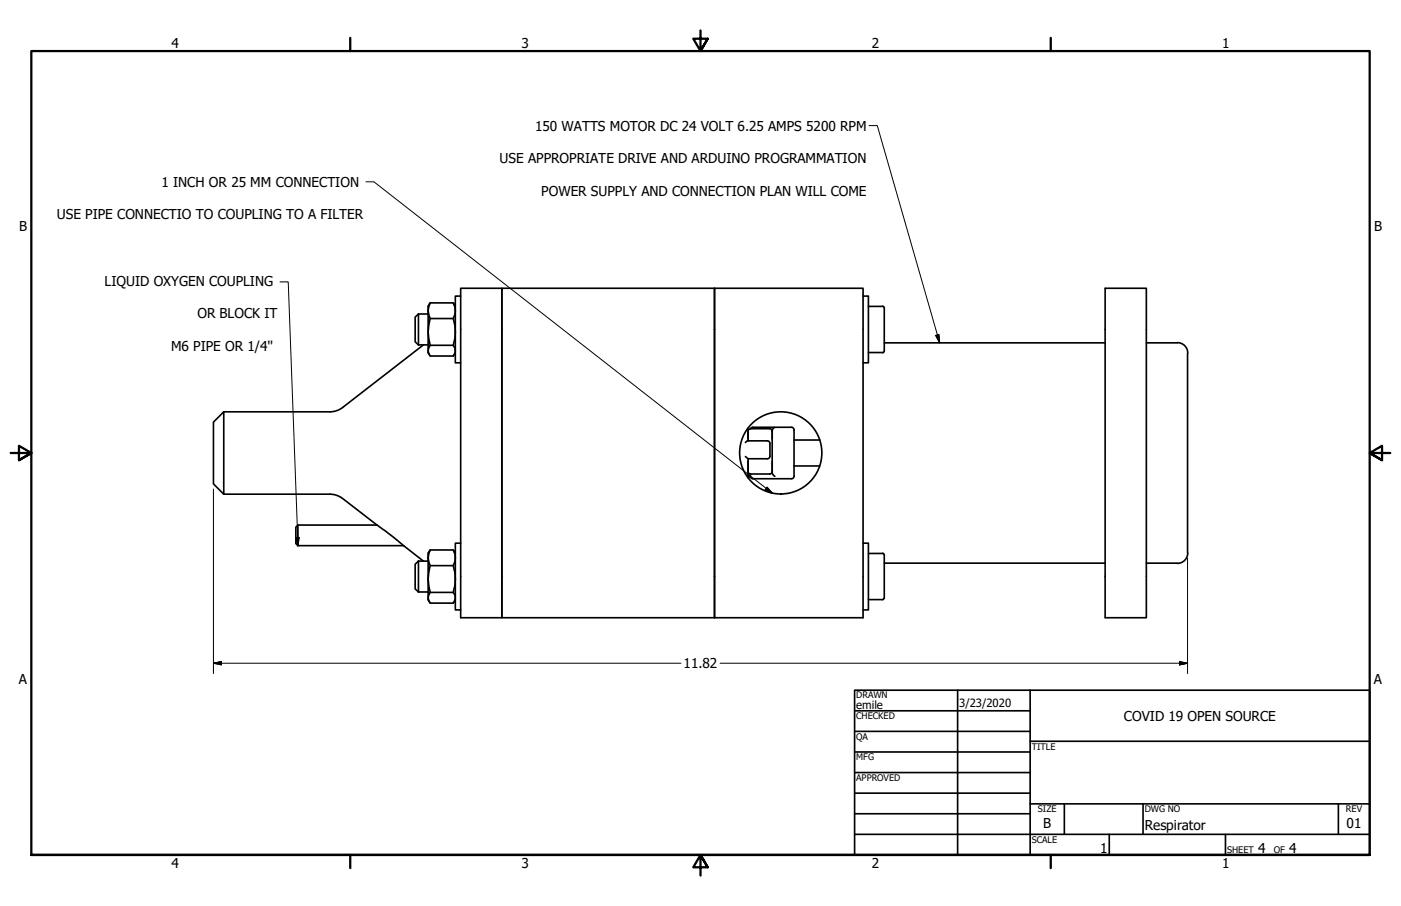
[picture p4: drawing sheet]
<svg xmlns="http://www.w3.org/2000/svg" width="432mm" height="279mm" viewBox="0 0 432 279" stroke-linecap="round" stroke-linejoin="round" font-family="sans-serif">
<!-- layer: Visible (ANSI) -->
<g fill="none" stroke="#000" stroke-width=".51">
<path d="M129 96.8l-1 1v7.6l1 1M129 96.8v9.6M129 96.8h3M132 95.8v13l.3 .6M132.6 93.4l-.6 2.4v-1.4zM132.6 93.4h7.1M132.6 98.2h7.1M140.3 94.4l-.6-1a4.9 4.9 0 0 1 0 4.8 13.7 13.7 0 0 1 0 8.3 2.46 2.46 0 0 1 0 3.3h-7.1a2.46 2.46 0 0 1 0-3.3 13.7 13.7 0 0 1 0-8.3l-.6-2.4M142 88.9h12.7v101.6h-12.7zM142 91.3h-1.7v20.6h1.7M154.7 88.9h65.5v101.6h-65.5zM266 91.3h1.7v20.6h-1.7"/>
<path d="M267.7 94.5h4.3M272 94.4l.5 .6M272.5 95v13.2M340.6 88.9h12.7v101.6h-12.7zM129 106.4h3M130.5 106.4l-24.9 19.3-2.1 1-1.8 .3h-32.7M132.6 106.5h7.1M140.3 108.8l-.3 .6M220.2 101.6v-12.7h45.8v101.6h-45.8v-12.7M267.7 108.7h4.3M272.5 105.7h68.1M272.5 108.2l-.5 .6"/>
<path d="M353.3 105.7h9.5M362.9 105.7a3.2 3.2 0 0 1 3.2 3.2M366 108.9v61.6M69 127l-3.2 3.2v19l3.2 3.2M69 127v25.4M230.4 132.1l.2 3.9M231.4 132.2a.79 .79 0 0 0-.8 .8M232 131.8h11.9a.79 .79 0 0 1 .8 .8v14.2M232.1 131.8l-.8 .4h5.9M236.5 136a.79 .79 0 0 1 .8 .8v3.9a.79 .79 0 0 1-.8 .8M236.5 136h-6.1l-.7 .5M237.2 132.2a.79 .79 0 0 1 .8 .8"/>
<path d="M238.8 131.8l-.5 .3-.3 .7v13l.3 .7 .5 .4M244.7 135.7h8M69 152.4h32.7l2.3 .4 1.6 .9M105.6 153.7l10.6 8.2M229.7 140.8l.9 .7M230.6 146.8l-.2 .5M230.6 145.4a.79 .79 0 0 0 .8 .8M230.6 146.4l.2 .6 .6 .2M230.6 141.5v5.3M230.6 141.5h5.9M231.3 146.8a.79 .79 0 0 0 .8 .8M231.3 146.2v.6"/>
<path d="M231.3 146.2h5.9M238 145.4a.79 .79 0 0 1-.8 .8M244.7 146.8a.79 .79 0 0 1-.8 .8h-11.9M244.7 143.7h8M91.8 161.9l-.6 .7v5l.6 .7M91.8 161.9v6.4M91.8 161.9h24.4M91.8 168.3h32.6M116.2 161.9l8.2 6.4M124.4 168.3l6.1 4.7M129 173l-1 1v7.6l1 1M129 173v9.6"/>
<path d="M129 173h3M132 172v13l.3 .6M132.6 169.6l-.6 2.4v-1.4zM132.6 169.6h7.1M132.6 174.4h7.1M140.3 170.6l-.6-1a4.9 4.9 0 0 1 0 4.8 13.7 13.7 0 0 1 0 8.3 2.46 2.46 0 0 1 0 3.3h-7.1a2.46 2.46 0 0 1 0-3.3 13.7 13.7 0 0 1 0-8.3l-.6-2.4M142 167.5h-1.7v20.6h1.7M266 167.5h1.7v20.6h-1.7M267.7 170.7h4.3M272 170.6l.5 .6M272.5 173.7h68.1M272.5 171.2v13.2"/>
<path d="M353.3 173.7h9.5M366.1 170.5a3.2 3.2 0 0 1-3.2 3.2M129 182.6h3M132.6 182.7h7.1M140.3 185l-.3 .6M267.7 184.9h4.3M272.5 184.4l-.5 .5"/>
<circle cx="240.6" cy="139.7" r="12.7"/>
</g>
<!-- layer: Border (ANSI) -->
<path d="M107.9 11.7v4M215.9 9.4v6.3l-2.2-3.8h4.4l-2.2 3.8 2.2-3.8M323.8 11.7v4M3.3 139.7h6.4l-3.9-2.2v4.4l3.9-2.2-3.9 2.2M428.5 139.7h-6.4l3.9-2.2v4.4l-3.9-2.2 3.9 2.2M9.7 263.7v-248h412.4v248h-412.4h412.4M107.9 263.7v4M218.1 267.5l-2.2-3.8 2.2 3.8h-4.4l2.2-3.8v6.3M323.8 263.7v4" fill="none" stroke="#000" stroke-width=".7"/>
<!-- layer: Title (ANSI) -->
<g fill="none" stroke="#000" stroke-width=".51">
<path d="M263.4 212.9h158.7v50.8h-158.7zM263.4 219.2h54.1M295.1 212.9v50.8M317.5 212.9v50.8M263.4 225.6h54.1M263.4 231.9h54.1M263.4 238.3h54.1M317.5 228.6h104.6M263.4 244.6h54.1M263.4 251h54.1M263.4 257.3h158.7M317.5 247.9h104.6"/>
<path d="M328 247.9v9.4M341.9 257.3v6.4M352.3 247.9v9.4M377.7 257.3v6.4M412.5 247.9v9.4"/>
</g>
<!-- layer: Symbol (ANSI) -->
<path d="M267.8 38.7h2.6l19.2 67M112.8 56.1h2.5l122.8 96M86.3 86.9h2.5l3 81.4M288.4 103.4l1-.2 .2 2.5zM236.4 150.2l1.7 1.9-2.3-1.1zM91.2 165.8l1-.1-.4 2.6z" fill="none" stroke="#000" stroke-width=".31"/>
<path d="M288.4 103.4l1.2 2.3zM288.4 103.4l1-.2 .2 2.5zM235.8 151l2.3 1.1zM236.4 150.2l1.7 1.9-2.3-1.1zM91.2 165.8l.6 2.5zM91.2 165.8l1-.1-.4 2.6z" fill="#000" stroke="#000" stroke-width=".31"/>
<!-- layer: Dimension (ANSI) -->
<path d="M65.8 150.8v56.9M366 172.1v35.6M65.8 204.5l2.5-.5v1zM65.8 204.5h144.1M221.9 204.5h144.1M363.5 204l2.5 .5-2.5 .5z" fill="none" stroke="#000" stroke-width=".31"/>
<path d="M65.8 204.5l2.5-.5zM65.8 204.5l2.5-.5v1zM363.5 205l2.5-.5zM363.5 204l2.5 .5-2.5 .5z" fill="#000" stroke="#000" stroke-width=".31"/>
<g font-size="4.2">
<text x="52.8" y="14.7">4</text>
<text x="160.8" y="14.7">3</text>
<text x="268.7" y="14.7">2</text>
<text x="376.7" y="14.7">1</text>
<text x="164.9" y="40.3">150 WATTS MOTOR DC 24 VOLT 6.25 AMPS 5200 RPM</text>
<text x="154" y="50.3">USE APPROPRIATE DRIVE AND ARDUINO PROGRAMMATION</text>
<text x="49.8" y="57.6">1 INCH OR 25 MM CONNECTION</text>
<text x="166.8" y="60.3">POWER SUPPLY AND CONNECTION PLAN WILL COME</text>
<text x="5.9" y="71.4">B</text>
<text x="17.5" y="67.6">USE PIPE CONNECTIO TO COUPLING TO A FILTER</text>
<text x="423.5" y="71.4">B</text>
<text x="32.3" y="88.1">LIQUID OXYGEN COUPLING</text>
<text x="60.8" y="98.2">OR BLOCK IT</text>
<text x="52.7" y="108.2">M6 PIPE OR 1/4''</text>
<text x="210.7" y="206.1">11.82</text>
<text x="5.8" y="211.1">A</text>
<text x="423.4" y="211.1">A</text>
<text x="346.4" y="222.2">COVID 19 OPEN SOURCE</text>
<text x="321.5" y="255.4">B</text>
<text x="352.8" y="256">Respirator</text>
<text x="415" y="255.4">01</text>
<text x="339.1" y="263.1">1</text>
<text x="387.7" y="263.1">4</text>
<text x="397.4" y="263.1">4</text>
<text x="52.8" y="267.7">4</text>
<text x="160.8" y="267.7">3</text>
<text x="268.7" y="267.7">2</text>
<text x="376.7" y="267.7">1</text>
</g>
<g font-size="3.5">
<text x="263.9" y="218.6">emile</text>
<text x="295.7" y="218.1">3/23/2020</text>
</g>
<g font-size="2.8">
<text x="263.9" y="215.4">DRAWN</text>
<text x="263.9" y="221.8">CHECKED</text>
<text x="263.9" y="228.2">QA</text>
<text x="318" y="231.1">TITLE</text>
<text x="263.9" y="234.5">MFG</text>
<text x="263.9" y="240.9">APPROVED</text>
<text x="319.9" y="250.5">SIZE</text>
<text x="352.8" y="250.5">DWG NO</text>
<text x="414.8" y="250.4">REV</text>
<text x="318" y="259.9">SCALE</text>
<text x="378.2" y="263.1">SHEET</text>
<text x="392.6" y="263.1">OF</text>
</g>
</svg>
